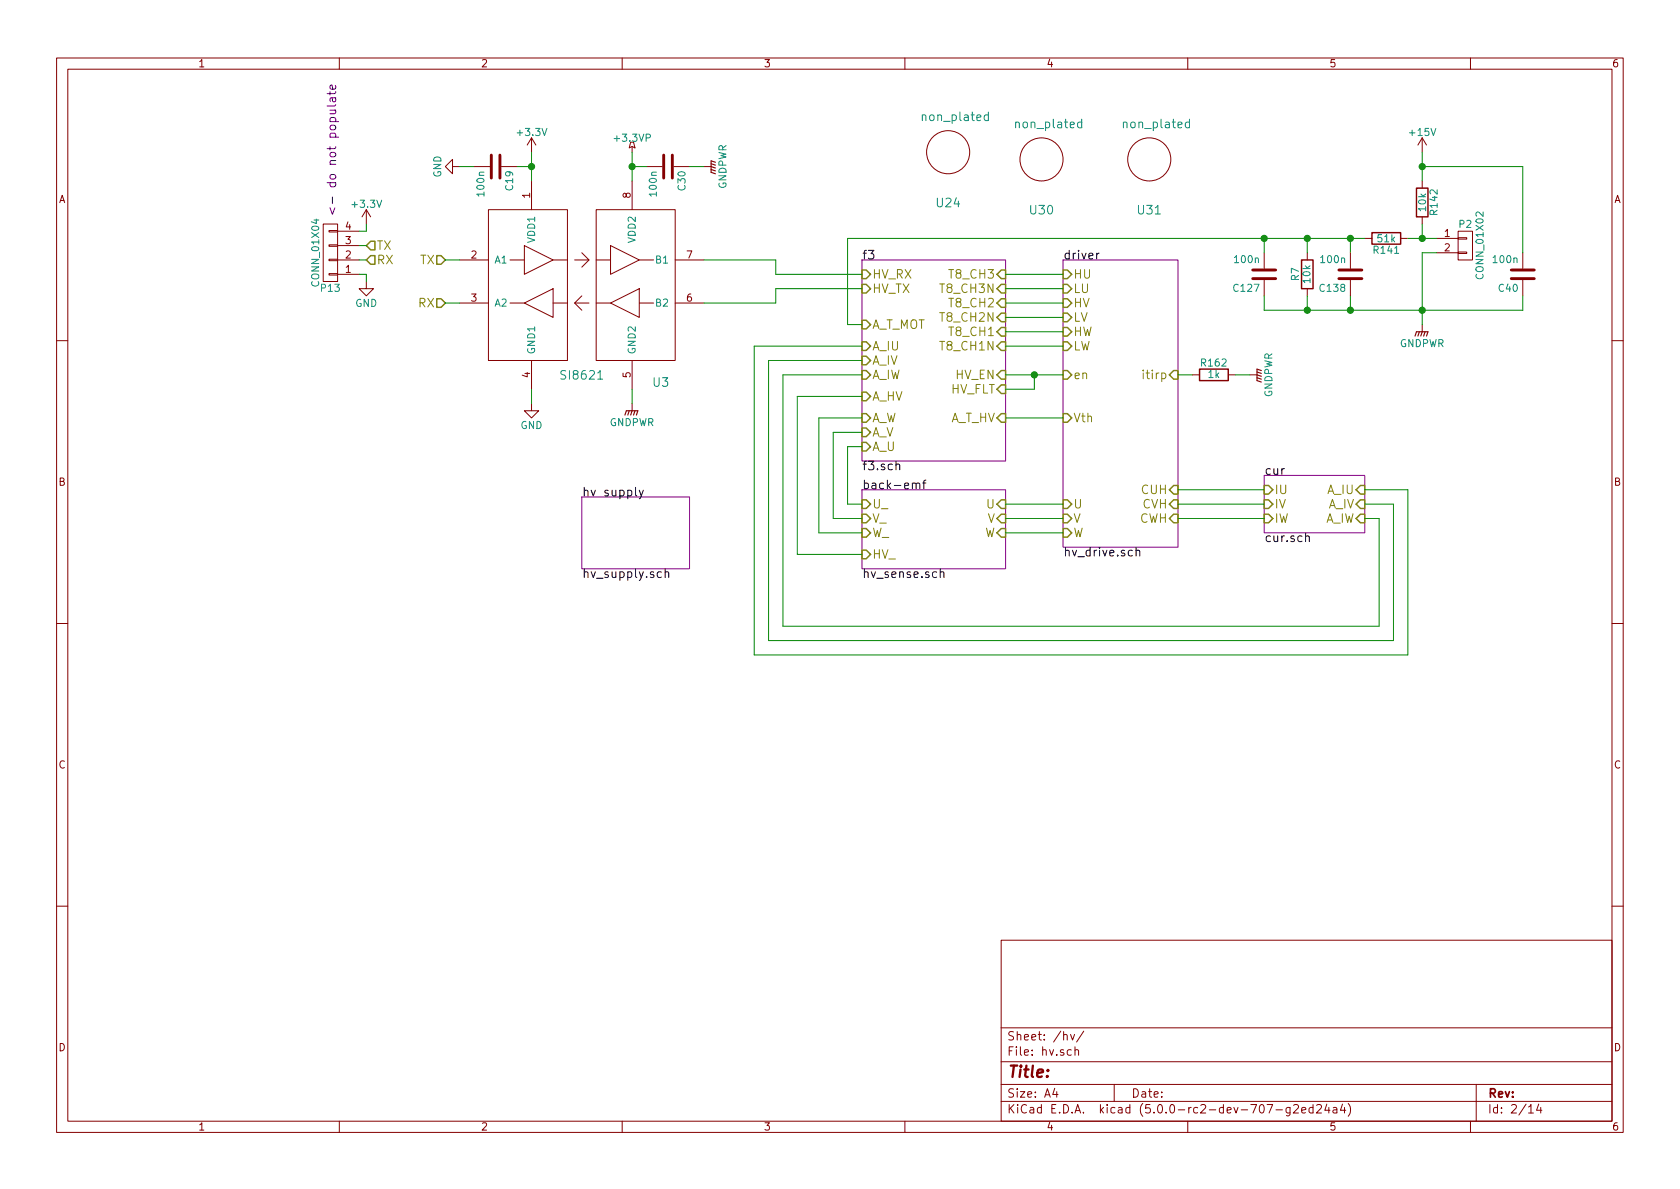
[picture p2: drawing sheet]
EESchema Schematic File Version 4
LIBS:stmbl_4.0-cache
EELAYER 26 0
EELAYER END
$Descr A4 11693 8268
encoding utf-8
Sheet 2 14
Title ""
Date ""
Rev ""
Comp ""
Comment1 ""
Comment2 ""
Comment3 ""
Comment4 ""
$EndDescr
$Comp
L stmbl:SI8621 U3
U 1 1
P 4050 1950
F 0 "U3" H 4600 1250 60  0000 C CNN
F 1 "SI8621" H 4050 1300 60  0000 C CNN
F 2 "stmbl:SOIC-8-N" H 4050 1950 60  0001 C CNN
F 3 "" H 4050 1950 60  0000 C CNN
F 4 "Si8621BB-B-IS" H 4050 1950 50  0001 C CNN "Manufacturer No"
F 5 " " H 4050 1950 50  0001 C CNN "Voltage"
F 6 " " H 4050 1950 50  0001 C CNN "Source"
	1    4050 1950
	1    0    0    -1  
$EndComp
$Sheet
S 6000 1800 1000 1400
U 565909D0
F0 "f3" 60
F1 "f3.sch" 60
F2 "HV_TX" I L 6000 2000 60 
F3 "HV_RX" I L 6000 1900 60 
F4 "A_HV" I L 6000 2750 60 
F5 "A_U" I L 6000 3100 60 
F6 "A_V" I L 6000 3000 60 
F7 "A_W" I L 6000 2900 60 
F8 "A_T_HV" I R 7000 2900 60 
F9 "HV_EN" I R 7000 2600 60 
F10 "HV_FLT" I R 7000 2700 60 
F11 "A_IU" I L 6000 2400 60 
F12 "A_IV" I L 6000 2500 60 
F13 "A_IW" I L 6000 2600 60 
F14 "A_T_MOT" I L 6000 2250 60 
F15 "T8_CH3" I R 7000 1900 60 
F16 "T8_CH2" I R 7000 2100 60 
F17 "T8_CH1" I R 7000 2300 60 
F18 "T8_CH3N" I R 7000 2000 60 
F19 "T8_CH2N" I R 7000 2200 60 
F20 "T8_CH1N" I R 7000 2400 60 
$EndSheet
$Sheet
S 4050 3450 750  500 
U 565909D4
F0 "hv supply" 60
F1 "hv_supply.sch" 60
$EndSheet
$Sheet
S 6000 3400 1000 550 
U 56590A3E
F0 "back-emf" 60
F1 "hv_sense.sch" 60
F2 "U" I R 7000 3500 60 
F3 "U_" I L 6000 3500 60 
F4 "V" I R 7000 3600 60 
F5 "V_" I L 6000 3600 60 
F6 "W" I R 7000 3700 60 
F7 "W_" I L 6000 3700 60 
F8 "HV_" I L 6000 3850 60 
$EndSheet
$Sheet
S 7400 1800 800  2000
U 56590A75
F0 "driver" 60
F1 "hv_drive.sch" 60
F2 "W" I L 7400 3700 60 
F3 "V" I L 7400 3600 60 
F4 "U" I L 7400 3500 60 
F5 "Vth" I L 7400 2900 60 
F6 "HU" I L 7400 1900 60 
F7 "LU" I L 7400 2000 60 
F8 "HV" I L 7400 2100 60 
F9 "LV" I L 7400 2200 60 
F10 "HW" I L 7400 2300 60 
F11 "LW" I L 7400 2400 60 
F12 "en" I L 7400 2600 60 
F13 "itirp" I R 8200 2600 60 
F14 "CUH" I R 8200 3400 60 
F15 "CVH" I R 8200 3500 60 
F16 "CWH" I R 8200 3600 60 
$EndSheet
Text HLabel 3100 1800 0    60   Input ~ 0
TX
Text HLabel 3100 2100 0    60   Input ~ 0
RX
$Comp
L stmbl:GND #PWR01
U 1 1
P 3700 2800
F 0 "#PWR01" H 3700 2550 50  0001 C CNN
F 1 "GND" H 3700 2650 50  0000 C CNN
F 2 "" H 3700 2800 60  0000 C CNN
F 3 "" H 3700 2800 60  0000 C CNN
	1    3700 2800
	1    0    0    -1  
$EndComp
$Comp
L stmbl:GNDPWR #PWR02
U 1 1
P 4400 2800
F 0 "#PWR02" H 4400 2600 50  0001 C CNN
F 1 "GNDPWR" H 4400 2670 50  0000 C CNN
F 2 "" H 4400 2750 60  0000 C CNN
F 3 "" H 4400 2750 60  0000 C CNN
	1    4400 2800
	1    0    0    -1  
$EndComp
$Comp
L stmbl:+3.3V #PWR03
U 1 1
P 3700 1050
F 0 "#PWR03" H 3700 900 50  0001 C CNN
F 1 "+3.3V" H 3700 1190 50  0000 C CNN
F 2 "" H 3700 1050 60  0000 C CNN
F 3 "" H 3700 1050 60  0000 C CNN
	1    3700 1050
	1    0    0    -1  
$EndComp
$Comp
L stmbl:+3.3VP #PWR04
U 1 1
P 4400 1050
F 0 "#PWR04" H 4550 1000 50  0001 C CNN
F 1 "+3.3VP" H 4400 1150 50  0000 C CNN
F 2 "" H 4400 1050 60  0000 C CNN
F 3 "" H 4400 1050 60  0000 C CNN
	1    4400 1050
	1    0    0    -1  
$EndComp
$Comp
L stmbl:C C19
U 1 1
P 3450 1150
F 0 "C19" H 3475 1250 50  0000 L CNN
F 1 "100n" H 3475 1050 50  0000 L CNN
F 2 "stmbl:C_0603" H 3488 1000 30  0001 C CNN
F 3 "" H 3450 1150 60  0000 C CNN
F 4 " " H 3450 1150 50  0001 C CNN "Manufacturer No"
F 5 "50V" H 3450 1150 50  0001 C CNN "Voltage"
F 6 " " H 3450 1150 50  0001 C CNN "Source"
F 7 "X7R" H 3450 1150 50  0001 C CNN "Tolerance"
	1    3450 1150
	0    1    1    0   
$EndComp
$Comp
L stmbl:C C30
U 1 1
P 4650 1150
F 0 "C30" H 4675 1250 50  0000 L CNN
F 1 "100n" H 4675 1050 50  0000 L CNN
F 2 "stmbl:C_0603" H 4688 1000 30  0001 C CNN
F 3 "" H 4650 1150 60  0000 C CNN
F 4 " " H 4650 1150 50  0001 C CNN "Manufacturer No"
F 5 "50V" H 4650 1150 50  0001 C CNN "Voltage"
F 6 " " H 4650 1150 50  0001 C CNN "Source"
F 7 "X7R" H 4650 1150 50  0001 C CNN "Tolerance"
	1    4650 1150
	0    1    1    0   
$EndComp
$Comp
L stmbl:GND #PWR05
U 1 1
P 3200 1150
F 0 "#PWR05" H 3200 900 50  0001 C CNN
F 1 "GND" H 3200 1000 50  0000 C CNN
F 2 "" H 3200 1150 60  0000 C CNN
F 3 "" H 3200 1150 60  0000 C CNN
	1    3200 1150
	0    1    1    0   
$EndComp
$Comp
L stmbl:GNDPWR #PWR06
U 1 1
P 4900 1150
F 0 "#PWR06" H 4900 950 50  0001 C CNN
F 1 "GNDPWR" H 4900 1020 50  0000 C CNN
F 2 "" H 4900 1100 60  0000 C CNN
F 3 "" H 4900 1100 60  0000 C CNN
	1    4900 1150
	0    -1   -1   0   
$EndComp
$Sheet
S 8800 3300 700  400 
U 57745B52
F0 "cur" 60
F1 "cur.sch" 60
F2 "IU" I L 8800 3400 60 
F3 "IV" I L 8800 3500 60 
F4 "IW" I L 8800 3600 60 
F5 "A_IU" I R 9500 3400 60 
F6 "A_IV" I R 9500 3500 60 
F7 "A_IW" I R 9500 3600 60 
$EndSheet
Text HLabel 2550 1700 2    60   Input ~ 0
TX
Text HLabel 2550 1800 2    60   Input ~ 0
RX
$Comp
L stmbl:+3.3V #PWR07
U 1 1
P 2550 1550
F 0 "#PWR07" H 2550 1400 50  0001 C CNN
F 1 "+3.3V" H 2550 1690 50  0000 C CNN
F 2 "" H 2550 1550 50  0000 C CNN
F 3 "" H 2550 1550 50  0000 C CNN
	1    2550 1550
	-1   0    0    -1  
$EndComp
$Comp
L stmbl:GND #PWR08
U 1 1
P 2550 1950
F 0 "#PWR08" H 2550 1700 50  0001 C CNN
F 1 "GND" H 2550 1800 50  0000 C CNN
F 2 "" H 2550 1950 50  0000 C CNN
F 3 "" H 2550 1950 50  0000 C CNN
	1    2550 1950
	1    0    0    -1  
$EndComp
$Comp
L stmbl:CONN_01X04 P13
U 1 1
P 2300 1750
F 0 "P13" H 2300 2000 50  0000 C CNN
F 1 "CONN_01X04" V 2400 1750 50  0000 C CNN
F 2 "stmbl:Socket_Strip_Straight_1x04" H 2300 1750 50  0001 C CNN
F 3 "" H 2300 1750 50  0000 C CNN
	1    2300 1750
	-1   0    0    1   
$EndComp
$Comp
L stmbl:CONN_01X02 P2
U 1 1
P 10200 1700
F 0 "P2" H 10200 1850 50  0000 C CNN
F 1 "CONN_01X02" V 10300 1700 50  0000 C CNN
F 2 "stmbl:akl182-2" H 10200 1700 50  0001 C CNN
F 3 "" H 10200 1700 50  0000 C CNN
F 4 "Phoenix 1844210" H 10200 1700 50  0001 C CNN "Manufacturer No"
F 5 " " H 10200 1700 50  0001 C CNN "Voltage"
F 6 " " H 10200 1700 50  0001 C CNN "Source"
F 7 " " H 10200 1700 50  0001 C CNN "Tolerance"
	1    10200 1700
	1    0    0    -1  
$EndComp
$Comp
L stmbl:+15V #PWR09
U 1 1
P 9900 1050
F 0 "#PWR09" H 9900 900 50  0001 C CNN
F 1 "+15V" H 9900 1190 50  0000 C CNN
F 2 "" H 9900 1050 50  0000 C CNN
F 3 "" H 9900 1050 50  0000 C CNN
	1    9900 1050
	1    0    0    -1  
$EndComp
$Comp
L stmbl:R R142
U 1 1
P 9900 1400
F 0 "R142" V 9980 1400 50  0000 C CNN
F 1 "10k" V 9900 1400 50  0000 C CNN
F 2 "stmbl:R_0603" V 9830 1400 30  0001 C CNN
F 3 "" H 9900 1400 30  0000 C CNN
F 4 " " H 9900 1400 50  0001 C CNN "Manufacturer No"
F 5 " " H 9900 1400 50  0001 C CNN "Voltage"
F 6 " " H 9900 1400 50  0001 C CNN "Source"
F 7 "1%" H 9900 1400 50  0001 C CNN "Tolerance"
	1    9900 1400
	1    0    0    -1  
$EndComp
$Comp
L stmbl:C C127
U 1 1
P 8800 1900
F 0 "C127" H 8825 2000 50  0000 L CNN
F 1 "100n" H 8825 1800 50  0000 L CNN
F 2 "stmbl:C_0603" H 8838 1750 30  0001 C CNN
F 3 "" H 8800 1900 60  0000 C CNN
F 4 " " H 8800 1900 50  0001 C CNN "Manufacturer No"
F 5 "50V" H 8800 1900 50  0001 C CNN "Voltage"
F 6 " " H 8800 1900 50  0001 C CNN "Source"
F 7 "X7R" H 8800 1900 50  0001 C CNN "Tolerance"
	1    8800 1900
	-1   0    0    1   
$EndComp
$Comp
L stmbl:R R141
U 1 1
P 9650 1650
F 0 "R141" V 9730 1650 50  0000 C CNN
F 1 "51k" V 9650 1650 50  0000 C CNN
F 2 "stmbl:R_0603" V 9580 1650 30  0001 C CNN
F 3 "" H 9650 1650 30  0000 C CNN
F 4 " " H 9650 1650 50  0001 C CNN "Manufacturer No"
F 5 " " H 9650 1650 50  0001 C CNN "Source"
F 6 "1%" H 9650 1650 50  0001 C CNN "Tolerance"
	1    9650 1650
	0    1    1    0   
$EndComp
$Comp
L stmbl:R R7
U 1 1
P 9100 1900
F 0 "R7" V 9180 1900 50  0000 C CNN
F 1 "10k" V 9100 1900 50  0000 C CNN
F 2 "stmbl:R_0603" V 9030 1900 30  0001 C CNN
F 3 "" H 9100 1900 30  0000 C CNN
F 4 " " H 9100 1900 50  0001 C CNN "Manufacturer No"
F 5 " " H 9100 1900 50  0001 C CNN "Voltage"
F 6 " " H 9100 1900 50  0001 C CNN "Source"
F 7 "1%" H 9100 1900 50  0001 C CNN "Tolerance"
	1    9100 1900
	-1   0    0    1   
$EndComp
$Comp
L stmbl:GNDPWR #PWR010
U 1 1
P 9900 2250
F 0 "#PWR010" H 9900 2050 50  0001 C CNN
F 1 "GNDPWR" H 9900 2120 50  0000 C CNN
F 2 "" H 9900 2200 60  0000 C CNN
F 3 "" H 9900 2200 60  0000 C CNN
	1    9900 2250
	1    0    0    -1  
$EndComp
Wire Wire Line
	7000 1900 7400 1900
Wire Wire Line
	7000 2000 7400 2000
Wire Wire Line
	7000 2100 7400 2100
Wire Wire Line
	7000 2200 7400 2200
Wire Wire Line
	7000 2300 7400 2300
Wire Wire Line
	7000 2400 7400 2400
Wire Wire Line
	7000 2600 7200 2600
Wire Wire Line
	7000 2700 7200 2700
Wire Wire Line
	7200 2700 7200 2600
Connection ~ 7200 2600
Wire Wire Line
	7000 2900 7400 2900
Wire Wire Line
	7000 3500 7400 3500
Wire Wire Line
	7000 3600 7400 3600
Wire Wire Line
	7000 3700 7400 3700
Wire Wire Line
	6000 3100 5900 3100
Wire Wire Line
	5900 3100 5900 3500
Wire Wire Line
	5900 3500 6000 3500
Wire Wire Line
	6000 3600 5800 3600
Wire Wire Line
	5800 3600 5800 3000
Wire Wire Line
	5800 3000 6000 3000
Wire Wire Line
	6000 2900 5700 2900
Wire Wire Line
	5700 2900 5700 3700
Wire Wire Line
	5700 3700 6000 3700
Wire Wire Line
	6000 3850 5550 3850
Wire Wire Line
	5550 3850 5550 2750
Wire Wire Line
	5550 2750 6000 2750
Wire Wire Line
	4400 1050 4400 1150
Wire Wire Line
	3700 1050 3700 1150
Wire Wire Line
	3100 1800 3200 1800
Wire Wire Line
	3100 2100 3200 2100
Wire Wire Line
	3700 2800 3700 2700
Wire Wire Line
	4400 2800 4400 2700
Wire Wire Line
	4900 1800 5400 1800
Wire Wire Line
	5400 1900 6000 1900
Wire Wire Line
	6000 2000 5400 2000
Wire Wire Line
	5400 2000 5400 2100
Wire Wire Line
	5400 2100 4900 2100
Wire Wire Line
	3600 1150 3700 1150
Connection ~ 3700 1150
Wire Wire Line
	4500 1150 4400 1150
Connection ~ 4400 1150
Wire Wire Line
	4800 1150 4900 1150
Wire Wire Line
	3200 1150 3300 1150
Wire Wire Line
	5450 4350 5450 2600
Wire Wire Line
	5450 2600 6000 2600
Wire Wire Line
	6000 2500 5350 2500
Wire Wire Line
	5350 2500 5350 4450
Wire Wire Line
	5250 4550 5250 2400
Wire Wire Line
	5250 2400 6000 2400
Wire Wire Line
	9600 4350 9600 3600
Wire Wire Line
	9600 3600 9500 3600
Wire Wire Line
	9500 3500 9700 3500
Wire Wire Line
	9700 3500 9700 4450
Wire Wire Line
	9500 3400 9800 3400
Wire Wire Line
	9800 3400 9800 4550
Wire Wire Line
	5450 4350 9600 4350
Wire Wire Line
	9700 4450 5350 4450
Wire Wire Line
	9800 4550 5250 4550
Wire Wire Line
	8200 3400 8800 3400
Wire Wire Line
	8800 3500 8200 3500
Wire Wire Line
	8200 3600 8800 3600
Wire Wire Line
	2550 1700 2500 1700
Wire Wire Line
	2500 1800 2550 1800
Wire Wire Line
	2550 1550 2550 1600
Wire Wire Line
	2550 1600 2500 1600
Wire Wire Line
	2500 1900 2550 1900
Wire Wire Line
	2550 1900 2550 1950
Wire Wire Line
	10000 1750 9900 1750
Wire Wire Line
	9900 1750 9900 2150
Wire Wire Line
	9100 2050 9100 2150
Wire Wire Line
	8800 2150 9100 2150
Connection ~ 9900 2150
Wire Wire Line
	9400 2050 9400 2150
Connection ~ 9400 2150
Wire Wire Line
	5900 1650 8800 1650
Wire Wire Line
	9400 1650 9400 1750
Wire Wire Line
	9100 1750 9100 1650
Connection ~ 9400 1650
Wire Wire Line
	9800 1650 9900 1650
Wire Wire Line
	9900 1550 9900 1650
Connection ~ 9900 1650
Wire Wire Line
	9900 1050 9900 1150
Wire Wire Line
	6000 2250 5900 2250
Wire Wire Line
	5900 2250 5900 1650
Connection ~ 9100 1650
Wire Wire Line
	5400 1800 5400 1900
$Comp
L stmbl:non_plated U24
U 1 1
P 6600 1050
F 0 "U24" H 6600 700 60  0000 C CNN
F 1 "non_plated" H 6650 1300 60  0000 C CNN
F 2 "stmbl:non_plated_3mm" H 6600 1050 60  0001 C CNN
F 3 "" H 6600 1050 60  0001 C CNN
	1    6600 1050
	1    0    0    -1  
$EndComp
$Comp
L stmbl:non_plated U30
U 1 1
P 7250 1100
F 0 "U30" H 7250 750 60  0000 C CNN
F 1 "non_plated" H 7300 1350 60  0000 C CNN
F 2 "stmbl:non_plated_3mm" H 7250 1100 60  0001 C CNN
F 3 "" H 7250 1100 60  0001 C CNN
	1    7250 1100
	1    0    0    -1  
$EndComp
$Comp
L stmbl:non_plated U31
U 1 1
P 8000 1100
F 0 "U31" H 8000 750 60  0000 C CNN
F 1 "non_plated" H 8050 1350 60  0000 C CNN
F 2 "stmbl:non_plated_3mm" H 8000 1100 60  0001 C CNN
F 3 "" H 8000 1100 60  0001 C CNN
	1    8000 1100
	1    0    0    -1  
$EndComp
$Comp
L stmbl:C C138
U 1 1
P 9400 1900
F 0 "C138" H 9425 2000 50  0000 L CNN
F 1 "100n" H 9425 1800 50  0000 L CNN
F 2 "stmbl:C_0603" H 9438 1750 30  0001 C CNN
F 3 "" H 9400 1900 60  0000 C CNN
F 4 " " H 9400 1900 50  0001 C CNN "Manufacturer No"
F 5 "50V" H 9400 1900 50  0001 C CNN "Voltage"
F 6 " " H 9400 1900 50  0001 C CNN "Source"
F 7 "X7R" H 9400 1900 50  0001 C CNN "Tolerance"
	1    9400 1900
	-1   0    0    1   
$EndComp
Wire Wire Line
	8800 1750 8800 1650
Connection ~ 8800 1650
Wire Wire Line
	8800 2050 8800 2150
Connection ~ 9100 2150
$Comp
L stmbl:C C40
U 1 1
P 10600 1900
F 0 "C40" H 10625 2000 50  0000 L CNN
F 1 "100n" H 10625 1800 50  0000 L CNN
F 2 "stmbl:C_0603" H 10638 1750 30  0001 C CNN
F 3 "" H 10600 1900 60  0000 C CNN
F 4 " " H 10600 1900 50  0001 C CNN "Manufacturer No"
F 5 "50V" H 10600 1900 50  0001 C CNN "Voltage"
F 6 " " H 10600 1900 50  0001 C CNN "Source"
F 7 "X7R" H 10600 1900 50  0001 C CNN "Tolerance"
	1    10600 1900
	-1   0    0    1   
$EndComp
Wire Wire Line
	9900 1150 10600 1150
Wire Wire Line
	10600 1150 10600 1750
Connection ~ 9900 1150
Wire Wire Line
	10600 2150 10600 2050
$Comp
L stmbl:R R162
U 1 1
P 8450 2600
F 0 "R162" V 8530 2600 50  0000 C CNN
F 1 "1k" V 8450 2600 50  0000 C CNN
F 2 "stmbl:R_0603" V 8380 2600 30  0001 C CNN
F 3 "" H 8450 2600 30  0000 C CNN
F 4 " " H 8450 2600 50  0001 C CNN "Manufacturer No"
F 5 " " H 8450 2600 50  0001 C CNN "Voltage"
F 6 " " H 8450 2600 50  0001 C CNN "Source"
F 7 "1%" H 8450 2600 50  0001 C CNN "Tolerance"
	1    8450 2600
	0    -1   -1   0   
$EndComp
$Comp
L stmbl:GNDPWR #PWR011
U 1 1
P 8700 2600
F 0 "#PWR011" H 8700 2400 50  0001 C CNN
F 1 "GNDPWR" H 8700 2470 50  0000 C CNN
F 2 "" H 8700 2550 60  0000 C CNN
F 3 "" H 8700 2550 60  0000 C CNN
	1    8700 2600
	0    -1   -1   0   
$EndComp
Wire Wire Line
	8700 2600 8600 2600
Wire Wire Line
	8300 2600 8200 2600
Text Notes 2350 1500 1    60   ~ 0
<- do not populate
Wire Wire Line
	7200 2600 7400 2600
Wire Wire Line
	3700 1150 3700 1250
Wire Wire Line
	4400 1150 4400 1250
Wire Wire Line
	9900 2150 9900 2250
Wire Wire Line
	9900 2150 10600 2150
Wire Wire Line
	9400 2150 9900 2150
Wire Wire Line
	9400 1650 9500 1650
Wire Wire Line
	9900 1650 10000 1650
Wire Wire Line
	9100 1650 9400 1650
Wire Wire Line
	8800 1650 9100 1650
Wire Wire Line
	9100 2150 9400 2150
Wire Wire Line
	9900 1150 9900 1250
$EndSCHEMATC
